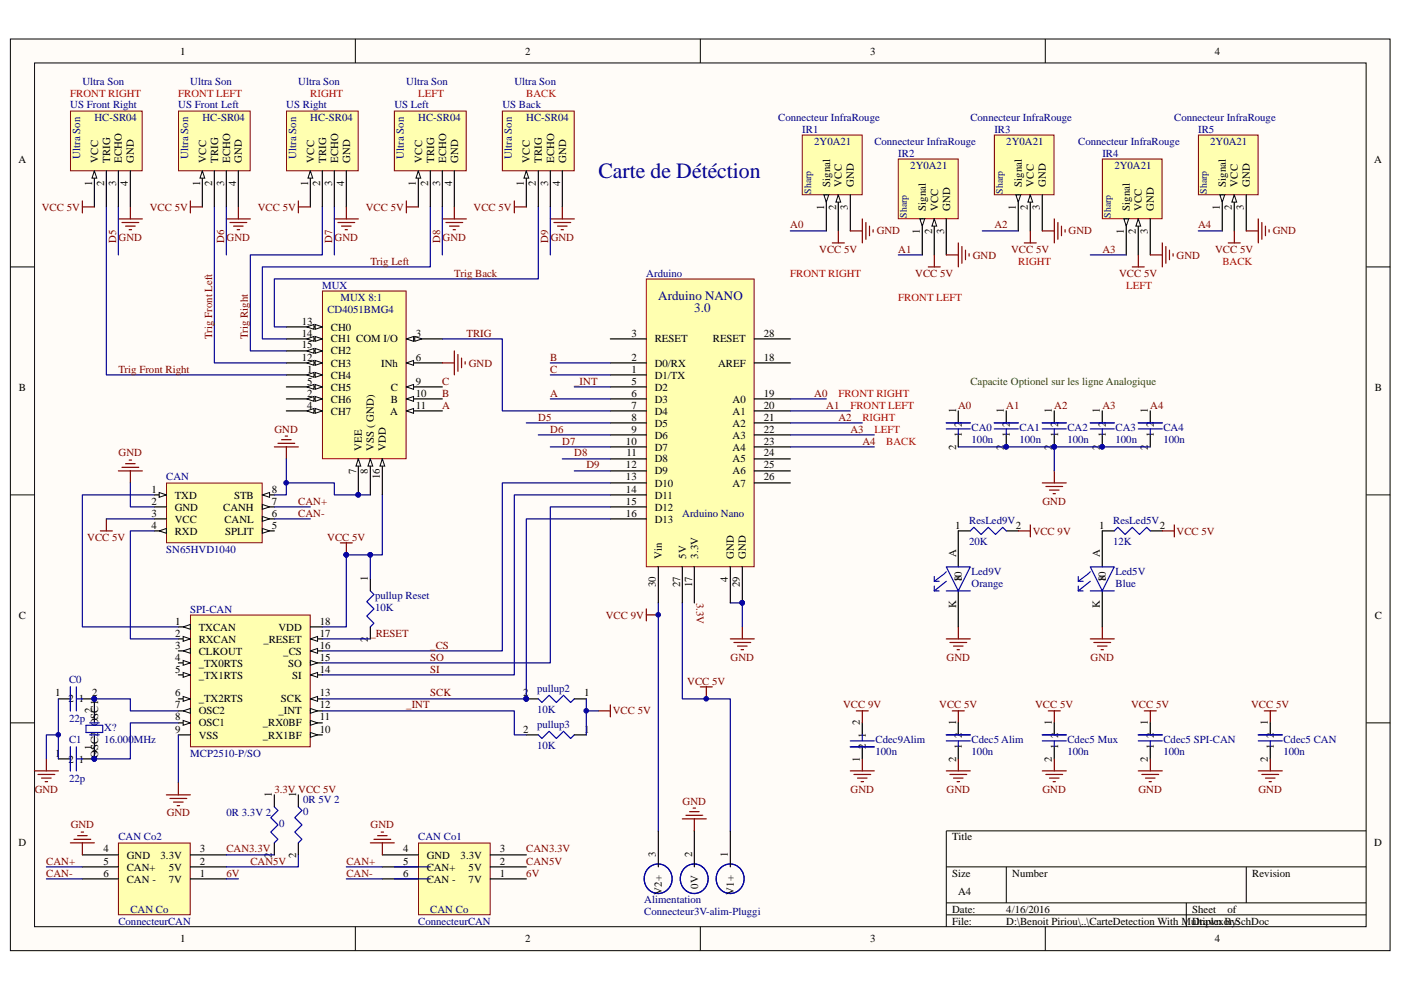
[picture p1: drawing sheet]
# Altium schematic sheet CarteDetection With Multiplexor.SchDoc
size A4; PageSetup: Record=PageOptions¦CenterHorizontal=True¦CenterVertical=True¦PrintScale=1.00¦XCorrection=1.00¦YCorrection=1.00¦PrintKind=0¦BorderSize=5000000¦LeftOffset=0¦BottomOffset=0¦Orientation=2¦PaperLength=1000¦PaperWidth=1000¦Scale=100¦PaperSource=15¦PrintQuality=600¦MediaType=1¦DitherType=1¦PaperKind=A4¦PrintScaleMode=1

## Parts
0R_3.3V_2  value 0  [0805]  (hidden comment: RES)
0R_5V_2  value 0  [0805]  (hidden comment: RES)
Alimentation  Connecteur3V-alim-Pluggi  [CONNECTEUR3V-ALIM-PLUGGI]
Arduino  Arduino Nano  [Arduino Nano FootPrint]
C0  value 22p  [0805]  (hidden comment: CAP)
C1  value 22p  [0805]  (hidden comment: CAP)
CA0  value 100n  [0805]  (hidden comment: CAP)
CA1  value 100n  [0805]  (hidden comment: CAP)
CA2  value 100n  [0805]  (hidden comment: CAP)
CA3  value 100n  [0805]  (hidden comment: CAP)
CA4  value 100n  [0805]  (hidden comment: CAP)
CAN  SN65HVD1040  [SO8]
CAN_Co1  ConnecteurCAN  [CAN Connecteur]
CAN_Co2  ConnecteurCAN  [CAN Connecteur]
Cdec5_Alim  value 100n  [0805]  (hidden comment: CAP)
Cdec5_CAN  value 100n  [0805]  (hidden comment: CAP)
Cdec5_Mux  value 100n  [0805]  (hidden comment: CAP)
Cdec5_SPI-CAN  value 100n  [0805]  (hidden comment: CAP)
Cdec9Alim  value 100n  [0805]  (hidden comment: CAP)
IR1  Connecteur InfraRouge  [Connecteur InfraRouge]
IR2  Connecteur InfraRouge  [Connecteur InfraRouge]
IR3  Connecteur InfraRouge  [Connecteur InfraRouge]
IR4  Connecteur InfraRouge  [Connecteur InfraRouge]
IR5  Connecteur InfraRouge  [Connecteur InfraRouge]
Led5V  Blue  [LED5]
Led9V  Orange  [LED5]
MUX  MUX 8:1 CD4051B  [MUX 8:1*]  (value not drawn)
pullup2  value 10K  [0805]  (hidden comment: RES)
pullup3  value 10K  [0805]  (hidden comment: RES)
pullup_Reset  value 10K  [0805]  (hidden comment: RES)
ResLed5V  value 12K  [0805]  (hidden comment: RES)
ResLed9V  value 20K  [0805]  (hidden comment: RES)
SPI-CAN  MCP2510-P/SO  [DIP18]
US_Back  Ultra Son  [Conecteur UltraSon]
US_Front_Left  Ultra Son  [Conecteur UltraSon]
US_Front_Right  Ultra Son  [Conecteur UltraSon]
US_Left  Ultra Son  [Conecteur UltraSon]
US_Right  Ultra Son  [Conecteur UltraSon]
X?  16.000MHz  [HC5U]

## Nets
GND: Alimentation.2(0V) Arduino.4(GND) Arduino.29(GND) C0.1 C1.1 CA0.2 CA1.2 CA2.2 CA3.2 CA4.2 CAN.2(GND) CAN.8(STB) CAN_Co1.4(GND) CAN_Co2.4(GND) Cdec5_Alim.2 Cdec5_CAN.2 Cdec5_Mux.2 Cdec5_SPI-CAN.2 Cdec9Alim.1 IR1.3(GND) IR2.3(GND) IR3.3(GND) IR4.3(GND) IR5.3(GND) Led5V.K Led9V.K MUX.6(INh) MUX.7(VEE) MUX.8(VSS_(_GND)) SPI-CAN.9(VSS) US_Back.4(GND) US_Front_Left.4(GND) US_Front_Right.4(GND) US_Left.4(GND) US_Right.4(GND)
VCC 5V: 0R_5V_2.1 Alimentation.1(V1+) Arduino.27(5V) CAN.3(VCC) Cdec5_Alim.1 Cdec5_CAN.1 Cdec5_Mux.1 Cdec5_SPI-CAN.1 IR1.2(VCC) IR2.2(VCC) IR3.2(VCC) IR4.2(VCC) IR5.2(VCC) MUX.16(VDD) pullup2.1 pullup3.1 pullup_Reset.1 ResLed5V.2 SPI-CAN.18(VDD) US_Back.1(VCC) US_Front_Left.1(VCC) US_Front_Right.1(VCC) US_Left.1(VCC) US_Right.1(VCC)
VCC 9V: Alimentation.3(V2+) Arduino.30(Vin) Cdec9Alim.2 ResLed9V.2
3.3V: 0R_3.3V_2.1 Arduino.17(3.3V)
6V: CAN_Co1.1(7V) CAN_Co2.1(7V)
_CS: Arduino.13(D10) SPI-CAN.16(_CS)
_INT: Arduino.5(D2) pullup3.2 SPI-CAN.12(_INT)
_RESET: pullup_Reset.2 SPI-CAN.17(_RESET)
A: Arduino.6(D3) MUX.11(A)
A0: Arduino.19(A0) CA0.1 IR1.1(Signal)
A1: Arduino.20(A1) CA1.1 IR2.1(Signal)
A2: Arduino.21(A2) CA2.1 IR3.1(Signal)
A3: Arduino.22(A3) CA3.1 IR4.1(Signal)
A4: Arduino.23(A4) CA4.1 IR5.1(Signal)
B: Arduino.2(D0/RX) MUX.10(B)
C: Arduino.1(D1/TX) MUX.9(C)
CAN3.3V: 0R_3.3V_2.2 CAN_Co1.3(3.3V) CAN_Co2.3(3.3V)
CAN5V: 0R_5V_2.2 CAN_Co1.2(5V) CAN_Co2.2(5V)
CAN+: CAN.7(CANH) CAN_Co1.5(CAN+) CAN_Co2.5(CAN+)
CAN-: CAN.6(CANL) CAN_Co1.6(CAN_-) CAN_Co2.6(CAN_-)
D5: Arduino.8(D5) US_Front_Right.3(ECHO)
D6: Arduino.9(D6) US_Front_Left.3(ECHO)
D7: Arduino.10(D7) US_Right.3(ECHO)
D8: Arduino.11(D8) US_Left.3(ECHO)
D9: Arduino.12(D9) US_Back.3(ECHO)
SCK: Arduino.16(D13) pullup2.2 SPI-CAN.13(SCK)
SI: Arduino.14(D11) SPI-CAN.14(SI)
SO: Arduino.15(D12) SPI-CAN.15(SO)
TRIG: Arduino.7(D4) MUX.3(COM_I/O)
Trig Back: MUX.13(CH0) US_Back.2(TRIG)
Trig Front Left: MUX.12(CH3) US_Front_Left.2(TRIG)
Trig Front Right: MUX.1(CH4) US_Front_Right.2(TRIG)
Trig Left: MUX.14(CH1) US_Left.2(TRIG)
Trig Right: MUX.15(CH2) US_Right.2(TRIG)
NetC0_2: C0.2 SPI-CAN.7(OSC2) X?.2(OSC2)
NetC1_2: C1.2 SPI-CAN.8(OSC1) X?.1(OSC1)
NetCAN_1: CAN.1(TXD) SPI-CAN.1(TXCAN)
NetCAN_4: CAN.4(RXD) SPI-CAN.2(RXCAN)
NetLed5V_A: Led5V.A ResLed5V.1
NetLed9V_A: Led9V.A ResLed9V.1

Not connected (* = marked no-connect by the designer): Arduino 3(RESET) 18(AREF) 24(A5) 25(A6) 26(A7) 28(RESET); CAN 5(SPLIT); MUX 2(CH6) 4(CH7) 5(CH5); SPI-CAN 3(CLKOUT) 4(_TX0RTS) 5(_TX1RTS) 6(_TX2RTS) 10(_RX1BF) 11(_RX0BF)

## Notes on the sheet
- FRONT RIGHT
- FRONT LEFT
- RIGHT
- LEFT
- BACK
- Carte de Détéction
- Capacite Optionel sur les ligne Analogique
